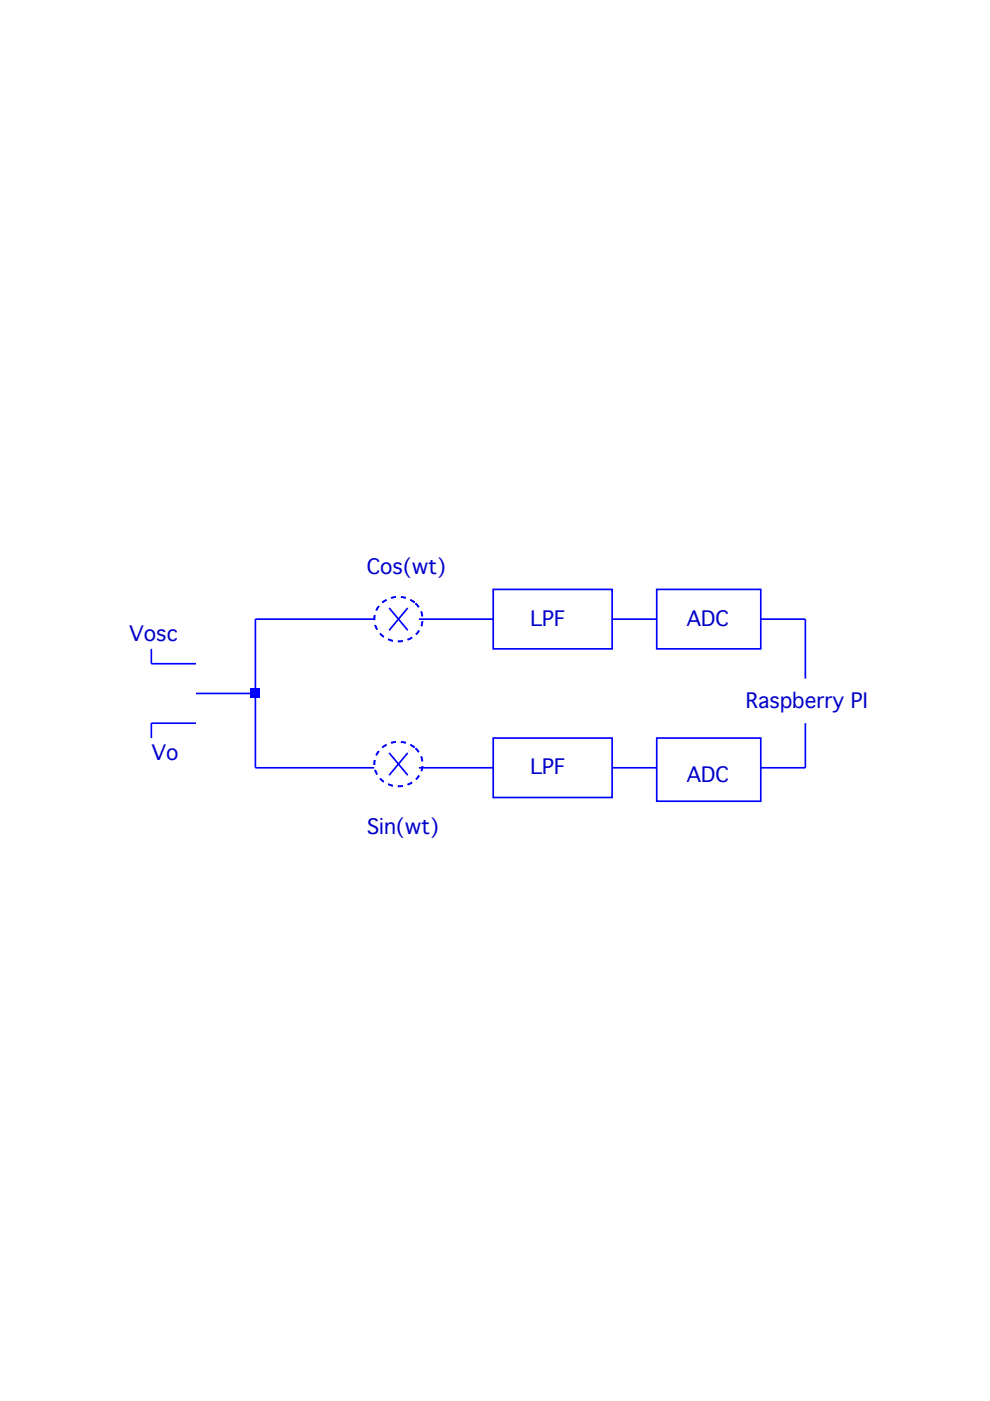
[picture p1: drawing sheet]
Version 4
SHEET 1 932 680
WIRE 368 80 240 80
WIRE 496 80 416 80
WIRE 672 80 624 80
WIRE 832 80 784 80
WIRE 128 128 128 112
WIRE 176 128 128 128
WIRE 832 144 832 80
WIRE 240 160 240 80
WIRE 240 160 176 160
WIRE 176 192 128 192
WIRE 128 208 128 192
WIRE 240 240 240 160
WIRE 368 240 240 240
WIRE 496 240 416 240
WIRE 672 240 624 240
WIRE 832 240 832 192
WIRE 832 240 784 240
TEXT 536 80 Left 2 ;LPF
TEXT 536 240 Left 2 ;LPF
TEXT 704 80 Left 2 ;ADC
TEXT 704 248 Left 2 ;ADC
TEXT 768 168 Left 2 ;Raspberry PI
TEXT 104 96 Left 2 ;Vosc
TEXT 128 224 Left 2 ;Vo
TEXT 360 24 Left 2 ;Cos(wt)
TEXT 360 304 Left 2 ;Sin(wt)
LINE Normal 384 224 404 248
LINE Normal 384 248 404 224
LINE Normal 384 68 404 92
LINE Normal 384 92 404 68
RECTANGLE Normal 496 48 624 112
RECTANGLE Normal 496 208 624 272
RECTANGLE Normal 672 48 784 112
RECTANGLE Normal 672 208 784 276
CIRCLE Normal 420 260 368 212 2
CIRCLE Normal 420 260 368 212 2
CIRCLE Normal 420 104 368 56 2
CIRCLE Normal 420 104 368 56 2
